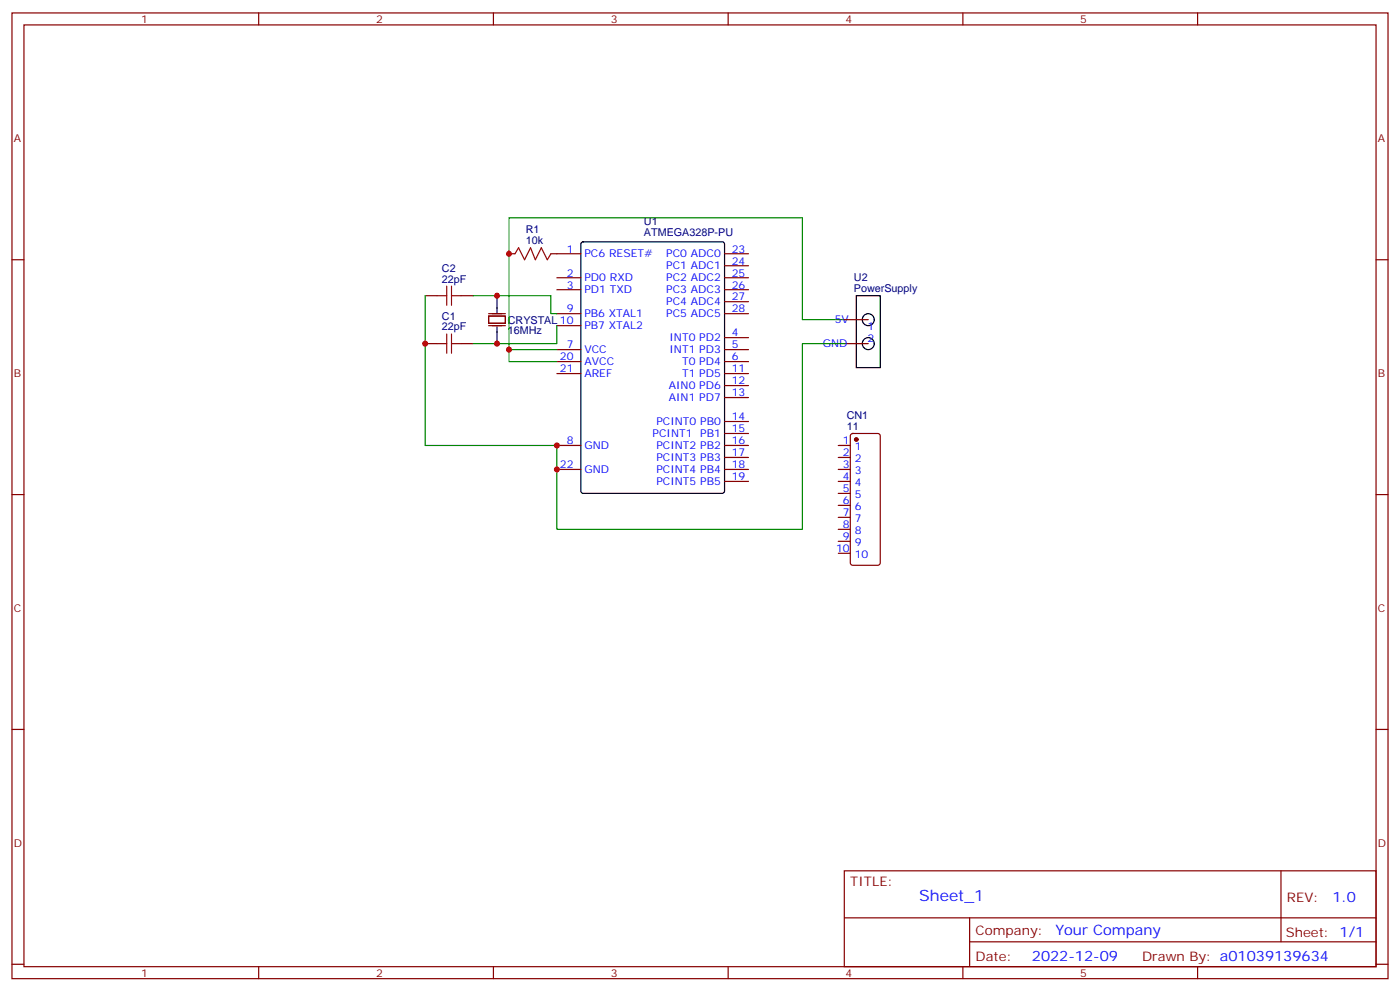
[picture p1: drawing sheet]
<svg xmlns="http://www.w3.org/2000/svg" width="412mm" height="292mm" viewBox="0 0 412 292" stroke-linecap="round" stroke-linejoin="round" font-family="sans-serif">
<g fill="none" stroke="#870000" stroke-width=".35">
<path d="M3.5 3.8h405.4v284.3h-405.4zM7.1 7.3h398.2v277.3h-398.2zM76.2 3.8v3.5M145.3 3.8v3.5M214.5 3.8v3.5M283.6 3.8v3.5M352.8 3.8v3.5M3.5 76.5h3.6M149.9 74.7h1.8M162.3 74.7h8.8M213.4 74.7h7.1M213.4 78.2h7.1"/>
<path d="M405.3 76.5h3.6M125.2 87.1h3.6M135.8 87.1h3.5M143.9 93.1h5v2.1h-5zM143.9 92.4h5M143.9 95.9h5M164 81.8h7.1M164 85.3h7.1M164 92.4h7.1M164 95.9h7.1M213.4 81.8h7.1M213.4 85.3h7.1"/>
<path d="M213.4 99.4h7.1M213.4 92.4h7.1M213.4 88.8h7.1M248.7 94.1h7.1M125.2 101.2h3.6M135.8 101.2h3.5M164 102.9h7.1M164 106.5h7.1M164 110h7.1M213.4 102.9h7.1M213.4 106.5h7.1M213.4 110h7.1"/>
<path d="M213.4 113.5h7.1M213.4 117.1h7.1M248.7 101.2h7.1M164 131.2h7.1M164 138.2h7.1M213.4 131.2h7.1M213.4 124.1h7.1M213.4 127.6h7.1M213.4 134.7h7.1M213.4 138.2h7.1M246.9 131.2h3.6M246.9 134.7h3.6"/>
<path d="M246.9 138.2h3.6M250.7 127.8l.5-.2h7.4l.6 .5 .1 37.6-.2 .5-.5 .2h-7.4l-.5-.2-.2-.5v-37.4zM3.5 145.6h3.6M213.4 141.7h7.1M246.9 141.7h3.6M246.9 145.3h3.6M246.9 148.8h3.6M246.9 152.3h3.6M246.9 155.9h3.6M246.9 159.4h3.6M405.3 145.6h3.6M246.9 162.9h3.6"/>
<path d="M3.5 214.8h3.6M405.3 214.8h3.6M248.7 256.4h156.6v28.2h-156.6zM377.3 256.4v20.9M248.7 270.2h156.5M285.6 277.3h119.6M285.6 270.2v14.2M3.5 283.9h3.6M76.2 284.6v3.5M145.3 284.6v3.5M214.5 284.6v3.5M283.6 284.6v3.5"/>
<path d="M352.8 284.6v3.5M405.3 283.9h3.6"/>
</g>
<g fill="none" stroke="#000" stroke-width=".35">
<path d="M171.3 71.4l.5-.2h40.9l.7 .4v73l-.4 .6-41.2 .1-.6-.5-.1-72.9zM146.4 87.1v4.9M146.4 96.2v5M252.2 87.1h7.1v21.1h-7.1z"/>
<circle cx="255.8" cy="94.1" r="1.76"/>
<circle cx="255.8" cy="101.2" r="1.76"/>
</g>
<path d="M151.7 74.7l1.1-1.7 1.7 3.5 1.8-3.5 1.4 3.5 1.8-3.5 1.7 3.5 1.1-1.8M128.8 87.1h2.8M131.6 84.2v5.7M131.6 98.4v5.6M133 84.2v5.7M133 98.4v5.6M133 87.1h2.8M128.8 101.2h2.8M133 101.2h2.8" fill="none" stroke="#a10000" stroke-width=".35"/>
<path d="M125.2 87.1v44.1h38.8v24.7h72.4v-54.7h12.3M139.3 87.1h23v5.3h1.7M164 95.9v5.3h-24.7M248.7 94.1h-12.3v-30h-86.5v38.8h14.1M149.9 102.9v3.6h14.1" fill="none" stroke="#008700" stroke-width=".35"/>
<circle cx="252.2" cy="129.4" r=".53" fill="#870000" stroke="#870000" stroke-width=".35"/>
<g fill="#c00">
<circle cx="146.4" cy="101.2" r=".88"/>
<circle cx="146.4" cy="87.1" r=".88"/>
<circle cx="125.2" cy="101.2" r=".88"/>
<circle cx="149.9" cy="74.7" r=".88"/>
<circle cx="149.9" cy="102.9" r=".88"/>
<circle cx="164" cy="138.2" r=".88"/>
<circle cx="164" cy="131.2" r=".88"/>
</g>
<text font-size="4.6" fill="#00f" x="270.8" y="265.4">Sheet_1</text>
<g font-size="4.2" fill="#00f">
<text x="392.5" y="265.7">1.0</text>
<text x="310.9" y="275.2">Your Company</text>
<text x="304" y="283">2022-12-09</text>
</g>
<g font-size="3.9" fill="#800">
<text x="250.5" y="261">TITLE:</text>
<text x="379.1" y="265.7">REV:</text>
<text x="287.4" y="275.2">Company:</text>
<text x="378.7" y="275.8">Sheet: 1/1</text>
<text x="287.4" y="282.9">Date:</text>
<text x="336.4" y="282.9">Drawn By: a01039139634</text>
</g>
<g font-size="3.2" fill="#800">
<text x="41.6" y="6.8">1</text>
<text x="110.8" y="6.8">2</text>
<text x="179.9" y="6.8">3</text>
<text x="249.1" y="6.8">4</text>
<text x="318.2" y="6.8">5</text>
<text x="4.1" y="41.9">A</text>
<text x="405.9" y="41.9">A</text>
<text x="4.1" y="111.1">B</text>
<text x="405.9" y="111.1">B</text>
<text x="4.1" y="180.2">C</text>
<text x="405.9" y="180.2">C</text>
<text x="4.1" y="249.3">D</text>
<text x="405.9" y="249.3">D</text>
<text x="41.6" y="287.6">1</text>
<text x="110.8" y="287.6">2</text>
<text x="179.9" y="287.6">3</text>
<text x="249.1" y="287.6">4</text>
<text x="318.2" y="287.6">5</text>
</g>
<g font-size="3.2" fill="#000080">
<text x="154.9" y="71.9">10k</text>
<text x="154.9" y="68.7">R1</text>
<text x="189.7" y="69.6">ATMEGA328P-PU</text>
<text x="189.7" y="66.2">U1</text>
<text x="130.2" y="83.2">22pF</text>
<text x="130.2" y="80">C2</text>
<text x="251.5" y="82.8">U2</text>
<text x="251.5" y="86">PowerSupply</text>
<text x="130.2" y="94.1">C1</text>
<text x="149.6" y="95.3">CRYSTAL 10</text>
<text x="130.2" y="97.3">22pF</text>
<text x="149.6" y="98.4">16MHz</text>
<text x="249.4" y="123.4">CN1</text>
<text x="249.4" y="126.6">11</text>
</g>
<g font-size="3.2" fill="#00f">
<text x="167" y="74.4">1</text>
<text x="172.2" y="75.8">PC6 RESET#</text>
<text x="196.3" y="75.8">PC0 ADC0</text>
<text x="215.5" y="74.4">23</text>
<text x="215.5" y="77.9">24</text>
<text x="167" y="81.4">2</text>
<text x="172.2" y="82.8">PD0 RXD</text>
<text x="196.3" y="79.3">PC1 ADC1</text>
<text x="196.3" y="82.8">PC2 ADC2</text>
<text x="215.5" y="81.4">25</text>
<text x="167" y="84.9">3</text>
<text x="172.2" y="86.4">PD1 TXD</text>
<text x="196.3" y="86.4">PC3 ADC3</text>
<text x="196.3" y="89.9">PC4 ADC4</text>
<text x="215.5" y="84.9">26</text>
<text x="215.5" y="88.5">27</text>
<text x="167" y="92">9</text>
<text x="172.2" y="93.4">PB6 XTAL1</text>
<text x="196.3" y="93.4">PC5 ADC5</text>
<text x="215.5" y="92">28</text>
<text x="245.9" y="95.2">5V</text>
<text x="172.2" y="96.9">PB7 XTAL2</text>
<text x="197.2" y="100.5">INT0 PD2</text>
<text x="215.5" y="99.1">4</text>
<text x="255.5" y="97.3">1</text>
<text x="255.5" y="100.8">2</text>
<text x="164.9" y="106.1">20</text>
<text x="167" y="102.6">7</text>
<text x="172.2" y="104">VCC</text>
<text x="172.2" y="107.5">AVCC</text>
<text x="197.2" y="104">INT1 PD3</text>
<text x="200.9" y="107.5">T0 PD4</text>
<text x="215.5" y="102.6">5</text>
<text x="215.5" y="106.1">6</text>
<text x="242.4" y="102.2">GND</text>
<text x="164.9" y="109.6">21</text>
<text x="172.2" y="111.1">AREF</text>
<text x="200.9" y="111.1">T1 PD5</text>
<text x="215.5" y="109.6">11</text>
<text x="215.5" y="113.2">12</text>
<text x="197" y="114.6">AIN0 PD6</text>
<text x="197" y="118.1">AIN1 PD7</text>
<text x="215.5" y="116.7">13</text>
<text x="193.3" y="125.2">PCINT0 PB0</text>
<text x="215.5" y="123.8">14</text>
<text x="167" y="130.8">8</text>
<text x="192.2" y="128.7">PCINT1</text>
<text x="206.3" y="128.7">PB1</text>
<text x="215.5" y="127.3">15</text>
<text x="215.5" y="130.8">16</text>
<text x="248.3" y="130.8">1</text>
<text x="164.9" y="137.9">22</text>
<text x="172.2" y="132.2">GND</text>
<text x="193.3" y="132.2">PCINT2 PB2</text>
<text x="193.3" y="135.7">PCINT3 PB3</text>
<text x="215.5" y="134.3">17</text>
<text x="215.5" y="137.9">18</text>
<text x="248.3" y="134.3">2</text>
<text x="248.3" y="137.9">3</text>
<text x="251.8" y="132.6">1</text>
<text x="251.8" y="136.1">2</text>
<text x="172.2" y="139.3">GND</text>
<text x="193.3" y="139.3">PCINT4 PB4</text>
<text x="193.3" y="142.8">PCINT5 PB5</text>
<text x="215.5" y="141.4">19</text>
<text x="248.3" y="141.4">4</text>
<text x="251.8" y="139.6">3</text>
<text x="251.8" y="143.2">4</text>
<text x="248.3" y="144.9">5</text>
<text x="248.3" y="148.4">6</text>
<text x="251.8" y="146.7">5</text>
<text x="248.3" y="152">7</text>
<text x="248.3" y="155.5">8</text>
<text x="251.8" y="150.2">6</text>
<text x="251.8" y="153.7">7</text>
<text x="248.3" y="159">9</text>
<text x="251.8" y="157.3">8</text>
<text x="251.8" y="160.8">9</text>
<text x="246.3" y="162.6">10</text>
<text x="251.8" y="164.3">10</text>
</g>
</svg>
